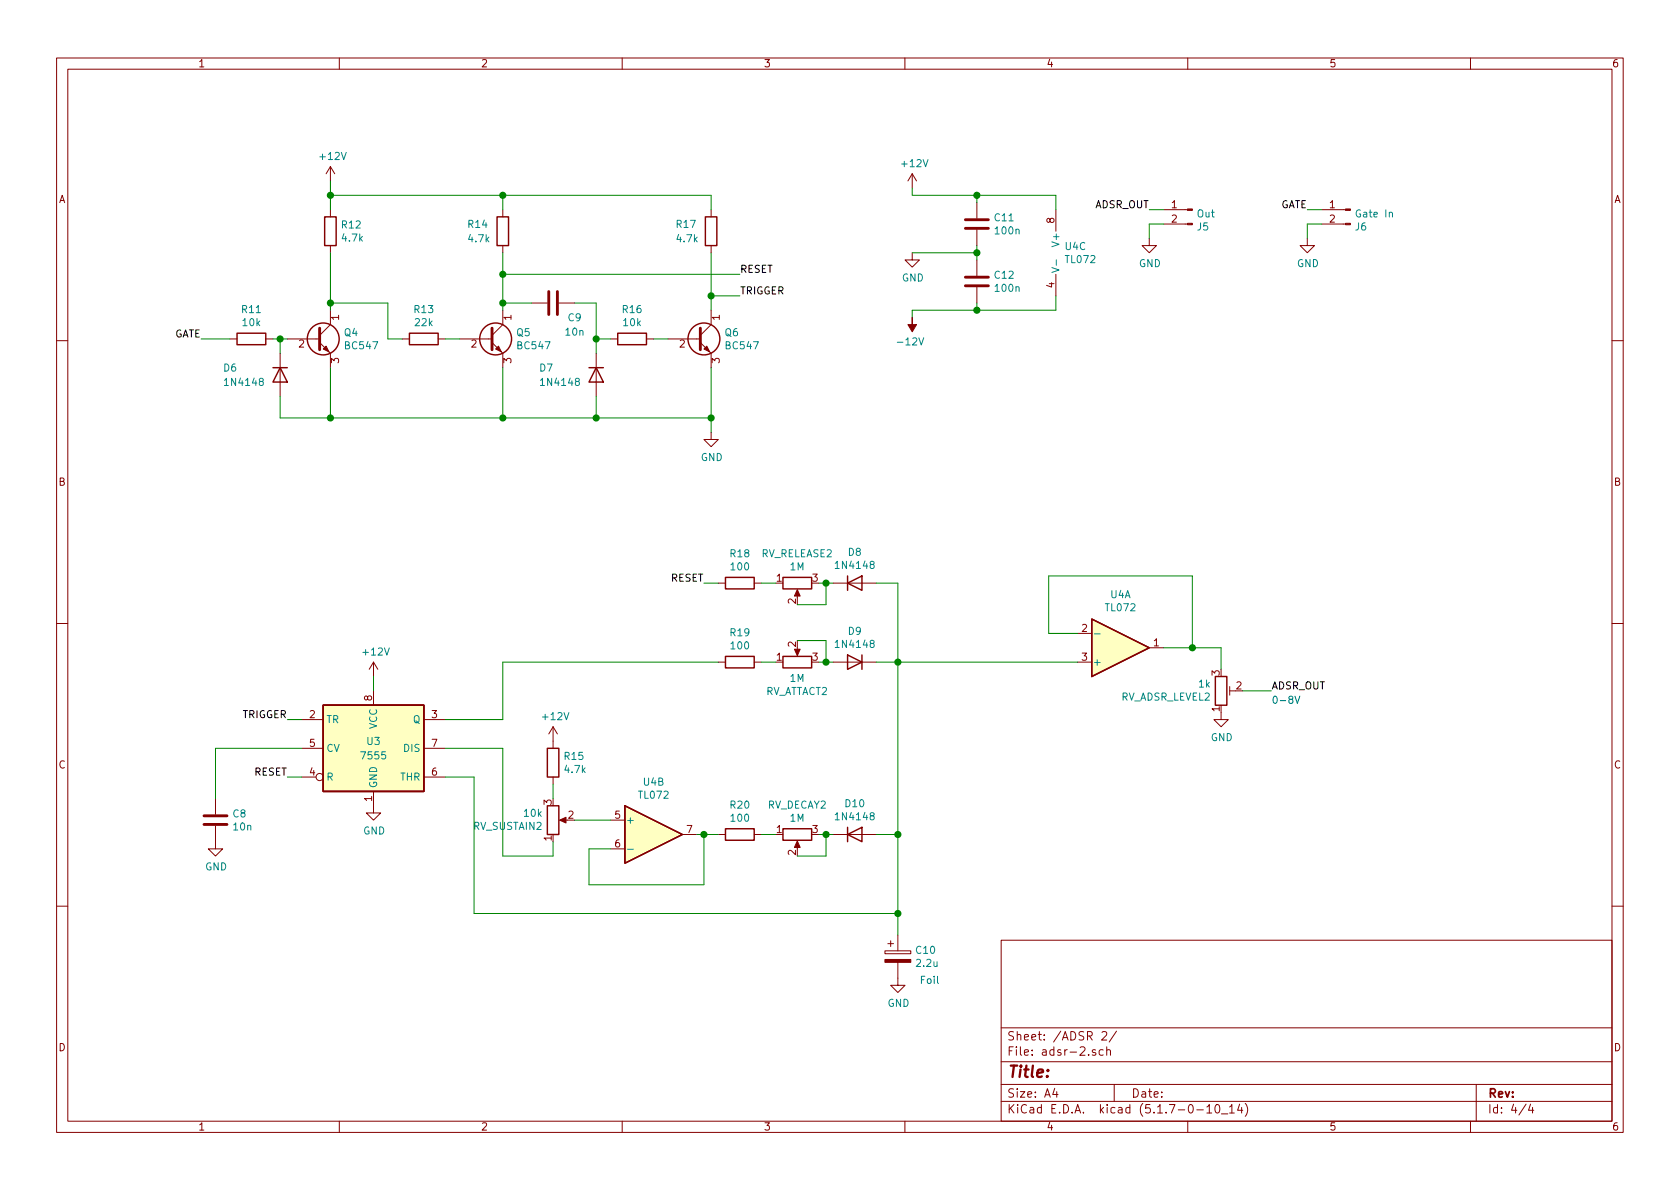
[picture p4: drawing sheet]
EESchema Schematic File Version 4
EELAYER 30 0
EELAYER END
$Descr A4 11693 8268
encoding utf-8
Sheet 4 4
Title ""
Date ""
Rev ""
Comp ""
Comment1 ""
Comment2 ""
Comment3 ""
Comment4 ""
$EndDescr
$Comp
L Transistor_BJT:BC547 Q?
U 1 1
P 2200 2350
AR Path="/619EC50E/61A88B8F" Ref="Q?"  Part="1" 
AR Path="/61A4DD40/61A88B8F" Ref="Q?"  Part="1" 
AR Path="/619897D7/61A88B8F" Ref="Q?"  Part="1" 
AR Path="/61A62B74/61A88B8F" Ref="Q4"  Part="1" 
F 0 "Q4" H 2391 2396 50  0000 L CNN
F 1 "BC547" H 2391 2305 50  0000 L CNN
F 2 "Zimo_Manual_PCB:TO-92_Inline" H 2400 2275 50  0001 L CIN
F 3 "https://www.onsemi.com/pub/Collateral/BC550-D.pdf" H 2200 2350 50  0001 L CNN
	1    2200 2350
	1    0    0    -1  
$EndComp
$Comp
L Transistor_BJT:BC547 Q?
U 1 1
P 3400 2350
AR Path="/619EC50E/61A88B95" Ref="Q?"  Part="1" 
AR Path="/61A4DD40/61A88B95" Ref="Q?"  Part="1" 
AR Path="/619897D7/61A88B95" Ref="Q?"  Part="1" 
AR Path="/61A62B74/61A88B95" Ref="Q5"  Part="1" 
F 0 "Q5" H 3591 2396 50  0000 L CNN
F 1 "BC547" H 3591 2305 50  0000 L CNN
F 2 "Zimo_Manual_PCB:TO-92_Inline" H 3600 2275 50  0001 L CIN
F 3 "https://www.onsemi.com/pub/Collateral/BC550-D.pdf" H 3400 2350 50  0001 L CNN
	1    3400 2350
	1    0    0    -1  
$EndComp
$Comp
L Transistor_BJT:BC547 Q?
U 1 1
P 4850 2350
AR Path="/619EC50E/61A88B9B" Ref="Q?"  Part="1" 
AR Path="/61A4DD40/61A88B9B" Ref="Q?"  Part="1" 
AR Path="/619897D7/61A88B9B" Ref="Q?"  Part="1" 
AR Path="/61A62B74/61A88B9B" Ref="Q6"  Part="1" 
F 0 "Q6" H 5041 2396 50  0000 L CNN
F 1 "BC547" H 5041 2305 50  0000 L CNN
F 2 "Zimo_Manual_PCB:TO-92_Inline" H 5050 2275 50  0001 L CIN
F 3 "https://www.onsemi.com/pub/Collateral/BC550-D.pdf" H 4850 2350 50  0001 L CNN
	1    4850 2350
	1    0    0    -1  
$EndComp
$Comp
L Timer:NE555P U?
U 1 1
P 2600 5200
AR Path="/619EC50E/61A88BA1" Ref="U?"  Part="1" 
AR Path="/61A4DD40/61A88BA1" Ref="U?"  Part="1" 
AR Path="/619897D7/61A88BA1" Ref="U?"  Part="1" 
AR Path="/61A62B74/61A88BA1" Ref="U3"  Part="1" 
F 0 "U3" H 2600 5250 50  0000 C CNN
F 1 "7555" H 2600 5150 50  0000 C CNN
F 2 "Zimo_Manual_PCB:DIP-8_W7.62mm" H 3250 4800 50  0001 C CNN
F 3 "http://www.ti.com/lit/ds/symlink/ne555.pdf" H 3450 4800 50  0001 C CNN
	1    2600 5200
	1    0    0    -1  
$EndComp
$Comp
L Amplifier_Operational:TL072 U?
U 1 1
P 7800 4500
AR Path="/619EC50E/61A88BA7" Ref="U?"  Part="1" 
AR Path="/61A4DD40/61A88BA7" Ref="U?"  Part="1" 
AR Path="/619897D7/61A88BA7" Ref="U?"  Part="1" 
AR Path="/61A62B74/61A88BA7" Ref="U4"  Part="1" 
F 0 "U4" H 7800 4133 50  0000 C CNN
F 1 "TL072" H 7800 4224 50  0000 C CNN
F 2 "Zimo_Manual_PCB:DIP-8_W7.62mm" H 7800 4500 50  0001 C CNN
F 3 "http://www.ti.com/lit/ds/symlink/tl071.pdf" H 7800 4500 50  0001 C CNN
	1    7800 4500
	1    0    0    1   
$EndComp
$Comp
L Amplifier_Operational:TL072 U?
U 3 1
P 7450 1750
AR Path="/619EC50E/61A88BAD" Ref="U?"  Part="3" 
AR Path="/61A4DD40/61A88BAD" Ref="U?"  Part="3" 
AR Path="/619897D7/61A88BAD" Ref="U?"  Part="3" 
AR Path="/61A62B74/61A88BAD" Ref="U4"  Part="3" 
F 0 "U4" H 7408 1796 50  0000 L CNN
F 1 "TL072" H 7408 1705 50  0000 L CNN
F 2 "Zimo_Manual_PCB:DIP-8_W7.62mm" H 7450 1750 50  0001 C CNN
F 3 "http://www.ti.com/lit/ds/symlink/tl071.pdf" H 7450 1750 50  0001 C CNN
	3    7450 1750
	1    0    0    -1  
$EndComp
$Comp
L Device:R R?
U 1 1
P 1750 2350
AR Path="/619EC50E/61A88BB3" Ref="R?"  Part="1" 
AR Path="/61A4DD40/61A88BB3" Ref="R?"  Part="1" 
AR Path="/619897D7/61A88BB3" Ref="R?"  Part="1" 
AR Path="/61A62B74/61A88BB3" Ref="R11"  Part="1" 
F 0 "R11" V 1543 2350 50  0000 C CNN
F 1 "10k" V 1634 2350 50  0000 C CNN
F 2 "Zimo_Manual_PCB:R_Axial_Vertical" V 1680 2350 50  0001 C CNN
F 3 "~" H 1750 2350 50  0001 C CNN
	1    1750 2350
	0    1    1    0   
$EndComp
Wire Wire Line
	1900 2350 1950 2350
$Comp
L Device:D D?
U 1 1
P 1950 2600
AR Path="/619EC50E/61A88BBA" Ref="D?"  Part="1" 
AR Path="/61A4DD40/61A88BBA" Ref="D?"  Part="1" 
AR Path="/619897D7/61A88BBA" Ref="D?"  Part="1" 
AR Path="/61A62B74/61A88BBA" Ref="D6"  Part="1" 
F 0 "D6" V 1900 2200 50  0000 L CNN
F 1 "1N4148" V 2000 2200 50  0000 L CNN
F 2 "Zimo_Manual_PCB:D_Axial-Vertical" H 1950 2600 50  0001 C CNN
F 3 "~" H 1950 2600 50  0001 C CNN
	1    1950 2600
	0    1    1    0   
$EndComp
Wire Wire Line
	1950 2450 1950 2350
Connection ~ 1950 2350
Wire Wire Line
	1950 2350 2000 2350
$Comp
L Device:R R?
U 1 1
P 2950 2350
AR Path="/619EC50E/61A88BC3" Ref="R?"  Part="1" 
AR Path="/61A4DD40/61A88BC3" Ref="R?"  Part="1" 
AR Path="/619897D7/61A88BC3" Ref="R?"  Part="1" 
AR Path="/61A62B74/61A88BC3" Ref="R13"  Part="1" 
F 0 "R13" V 2743 2350 50  0000 C CNN
F 1 "22k" V 2834 2350 50  0000 C CNN
F 2 "Zimo_Manual_PCB:R_Axial_Vertical" V 2880 2350 50  0001 C CNN
F 3 "~" H 2950 2350 50  0001 C CNN
	1    2950 2350
	0    1    1    0   
$EndComp
$Comp
L power:+12V #PWR?
U 1 1
P 2300 1250
AR Path="/619EC50E/61A88BC9" Ref="#PWR?"  Part="1" 
AR Path="/61A4DD40/61A88BC9" Ref="#PWR?"  Part="1" 
AR Path="/619897D7/61A88BC9" Ref="#PWR?"  Part="1" 
AR Path="/61A62B74/61A88BC9" Ref="#PWR03"  Part="1" 
F 0 "#PWR03" H 2300 1100 50  0001 C CNN
F 1 "+12V" H 2315 1423 50  0000 C CNN
F 2 "" H 2300 1250 50  0001 C CNN
F 3 "" H 2300 1250 50  0001 C CNN
	1    2300 1250
	1    0    0    -1  
$EndComp
$Comp
L Device:R R?
U 1 1
P 2300 1600
AR Path="/619EC50E/61A88BCF" Ref="R?"  Part="1" 
AR Path="/61A4DD40/61A88BCF" Ref="R?"  Part="1" 
AR Path="/619897D7/61A88BCF" Ref="R?"  Part="1" 
AR Path="/61A62B74/61A88BCF" Ref="R12"  Part="1" 
F 0 "R12" H 2370 1646 50  0000 L CNN
F 1 "4.7k" H 2370 1555 50  0000 L CNN
F 2 "Zimo_Manual_PCB:R_Axial_Vertical" V 2230 1600 50  0001 C CNN
F 3 "~" H 2300 1600 50  0001 C CNN
	1    2300 1600
	1    0    0    -1  
$EndComp
Wire Wire Line
	2300 1450 2300 1350
Wire Wire Line
	2300 2150 2300 2100
Wire Wire Line
	2300 2100 2700 2100
Wire Wire Line
	2700 2100 2700 2350
Wire Wire Line
	2700 2350 2800 2350
Connection ~ 2300 2100
Wire Wire Line
	3100 2350 3200 2350
$Comp
L Device:D D?
U 1 1
P 4150 2600
AR Path="/619EC50E/61A88BDC" Ref="D?"  Part="1" 
AR Path="/61A4DD40/61A88BDC" Ref="D?"  Part="1" 
AR Path="/619897D7/61A88BDC" Ref="D?"  Part="1" 
AR Path="/61A62B74/61A88BDC" Ref="D7"  Part="1" 
F 0 "D7" V 4100 2200 50  0000 L CNN
F 1 "1N4148" V 4200 2200 50  0000 L CNN
F 2 "Zimo_Manual_PCB:D_Axial-Vertical" H 4150 2600 50  0001 C CNN
F 3 "~" H 4150 2600 50  0001 C CNN
	1    4150 2600
	0    1    1    0   
$EndComp
$Comp
L Device:R R?
U 1 1
P 3500 1600
AR Path="/619EC50E/61A88BE2" Ref="R?"  Part="1" 
AR Path="/61A4DD40/61A88BE2" Ref="R?"  Part="1" 
AR Path="/619897D7/61A88BE2" Ref="R?"  Part="1" 
AR Path="/61A62B74/61A88BE2" Ref="R14"  Part="1" 
F 0 "R14" H 3250 1650 50  0000 L CNN
F 1 "4.7k" H 3250 1550 50  0000 L CNN
F 2 "Zimo_Manual_PCB:R_Axial_Vertical" V 3430 1600 50  0001 C CNN
F 3 "~" H 3500 1600 50  0001 C CNN
	1    3500 1600
	1    0    0    -1  
$EndComp
Wire Wire Line
	3500 2150 3500 2100
$Comp
L Device:C C?
U 1 1
P 3850 2100
AR Path="/619EC50E/61A88BE9" Ref="C?"  Part="1" 
AR Path="/61A4DD40/61A88BE9" Ref="C?"  Part="1" 
AR Path="/619897D7/61A88BE9" Ref="C?"  Part="1" 
AR Path="/61A62B74/61A88BE9" Ref="C9"  Part="1" 
F 0 "C9" V 3950 2250 50  0000 C CNN
F 1 "10n" V 4050 2250 50  0000 C CNN
F 2 "Zimo_Manual_PCB:C_Disc_D5.0mm_W2.5mm_P2.50mm" H 3888 1950 50  0001 C CNN
F 3 "~" H 3850 2100 50  0001 C CNN
	1    3850 2100
	0    1    1    0   
$EndComp
Wire Wire Line
	3500 2100 3700 2100
Connection ~ 3500 2100
$Comp
L Device:R R?
U 1 1
P 4400 2350
AR Path="/619EC50E/61A88BF1" Ref="R?"  Part="1" 
AR Path="/61A4DD40/61A88BF1" Ref="R?"  Part="1" 
AR Path="/619897D7/61A88BF1" Ref="R?"  Part="1" 
AR Path="/61A62B74/61A88BF1" Ref="R16"  Part="1" 
F 0 "R16" V 4193 2350 50  0000 C CNN
F 1 "10k" V 4284 2350 50  0000 C CNN
F 2 "Zimo_Manual_PCB:R_Axial_Vertical" V 4330 2350 50  0001 C CNN
F 3 "~" H 4400 2350 50  0001 C CNN
	1    4400 2350
	0    1    1    0   
$EndComp
Wire Wire Line
	4250 2350 4150 2350
Wire Wire Line
	4150 2350 4150 2100
Wire Wire Line
	4150 2100 4000 2100
$Comp
L power:GND #PWR?
U 1 1
P 4950 3000
AR Path="/619EC50E/61A88BFA" Ref="#PWR?"  Part="1" 
AR Path="/61A4DD40/61A88BFA" Ref="#PWR?"  Part="1" 
AR Path="/619897D7/61A88BFA" Ref="#PWR?"  Part="1" 
AR Path="/61A62B74/61A88BFA" Ref="#PWR07"  Part="1" 
F 0 "#PWR07" H 4950 2750 50  0001 C CNN
F 1 "GND" H 4955 2827 50  0000 C CNN
F 2 "" H 4950 3000 50  0001 C CNN
F 3 "" H 4950 3000 50  0001 C CNN
	1    4950 3000
	1    0    0    -1  
$EndComp
Wire Wire Line
	4950 2550 4950 2900
Wire Wire Line
	1950 2750 1950 2900
Wire Wire Line
	1950 2900 2300 2900
Connection ~ 4950 2900
Wire Wire Line
	4950 2900 4950 3000
Wire Wire Line
	3500 2550 3500 2900
Connection ~ 3500 2900
Wire Wire Line
	3500 1450 3500 1350
Wire Wire Line
	3500 1350 2300 1350
Connection ~ 2300 1350
Wire Wire Line
	2300 1350 2300 1250
$Comp
L Device:R R?
U 1 1
P 4950 1600
AR Path="/619EC50E/61A88C0B" Ref="R?"  Part="1" 
AR Path="/61A4DD40/61A88C0B" Ref="R?"  Part="1" 
AR Path="/619897D7/61A88C0B" Ref="R?"  Part="1" 
AR Path="/61A62B74/61A88C0B" Ref="R17"  Part="1" 
F 0 "R17" H 4700 1650 50  0000 L CNN
F 1 "4.7k" H 4700 1550 50  0000 L CNN
F 2 "Zimo_Manual_PCB:R_Axial_Vertical" V 4880 1600 50  0001 C CNN
F 3 "~" H 4950 1600 50  0001 C CNN
	1    4950 1600
	1    0    0    -1  
$EndComp
Wire Wire Line
	4950 1450 4950 1350
Wire Wire Line
	4950 1350 3500 1350
Connection ~ 3500 1350
Wire Wire Line
	2300 1750 2300 2100
Wire Wire Line
	3500 1750 3500 1900
Wire Wire Line
	4950 1750 4950 2050
Wire Wire Line
	1400 2350 1600 2350
Wire Wire Line
	5150 1900 3500 1900
Connection ~ 3500 1900
Wire Wire Line
	3500 1900 3500 2100
$Comp
L power:GND #PWR?
U 1 1
P 2600 5600
AR Path="/619EC50E/61A88C1B" Ref="#PWR?"  Part="1" 
AR Path="/61A4DD40/61A88C1B" Ref="#PWR?"  Part="1" 
AR Path="/619897D7/61A88C1B" Ref="#PWR?"  Part="1" 
AR Path="/61A62B74/61A88C1B" Ref="#PWR05"  Part="1" 
F 0 "#PWR05" H 2600 5350 50  0001 C CNN
F 1 "GND" H 2605 5427 50  0000 C CNN
F 2 "" H 2600 5600 50  0001 C CNN
F 3 "" H 2600 5600 50  0001 C CNN
	1    2600 5600
	1    0    0    -1  
$EndComp
$Comp
L Device:C C?
U 1 1
P 1500 5700
AR Path="/619EC50E/61A88C21" Ref="C?"  Part="1" 
AR Path="/61A4DD40/61A88C21" Ref="C?"  Part="1" 
AR Path="/619897D7/61A88C21" Ref="C?"  Part="1" 
AR Path="/61A62B74/61A88C21" Ref="C8"  Part="1" 
F 0 "C8" H 1615 5746 50  0000 L CNN
F 1 "10n" H 1615 5655 50  0000 L CNN
F 2 "Zimo_Manual_PCB:C_Disc_D5.0mm_W2.5mm_P2.50mm" H 1538 5550 50  0001 C CNN
F 3 "~" H 1500 5700 50  0001 C CNN
	1    1500 5700
	1    0    0    -1  
$EndComp
$Comp
L power:GND #PWR?
U 1 1
P 1500 5850
AR Path="/619EC50E/61A88C27" Ref="#PWR?"  Part="1" 
AR Path="/61A4DD40/61A88C27" Ref="#PWR?"  Part="1" 
AR Path="/619897D7/61A88C27" Ref="#PWR?"  Part="1" 
AR Path="/61A62B74/61A88C27" Ref="#PWR02"  Part="1" 
F 0 "#PWR02" H 1500 5600 50  0001 C CNN
F 1 "GND" H 1505 5677 50  0000 C CNN
F 2 "" H 1500 5850 50  0001 C CNN
F 3 "" H 1500 5850 50  0001 C CNN
	1    1500 5850
	1    0    0    -1  
$EndComp
Wire Wire Line
	2100 5400 2000 5400
Wire Wire Line
	2100 5200 1500 5200
Wire Wire Line
	1500 5200 1500 5550
$Comp
L power:+12V #PWR?
U 1 1
P 2600 4700
AR Path="/619EC50E/61A88C30" Ref="#PWR?"  Part="1" 
AR Path="/61A4DD40/61A88C30" Ref="#PWR?"  Part="1" 
AR Path="/619897D7/61A88C30" Ref="#PWR?"  Part="1" 
AR Path="/61A62B74/61A88C30" Ref="#PWR04"  Part="1" 
F 0 "#PWR04" H 2600 4550 50  0001 C CNN
F 1 "+12V" H 2615 4873 50  0000 C CNN
F 2 "" H 2600 4700 50  0001 C CNN
F 3 "" H 2600 4700 50  0001 C CNN
	1    2600 4700
	1    0    0    -1  
$EndComp
Wire Wire Line
	2600 4700 2600 4800
Wire Wire Line
	5150 2050 4950 2050
Connection ~ 4950 2050
Wire Wire Line
	4950 2050 4950 2150
Wire Wire Line
	2000 5000 2100 5000
$Comp
L Device:R_POT RV_RELEASE?
U 1 1
P 5550 4050
AR Path="/619EC50E/61A88C3B" Ref="RV_RELEASE?"  Part="1" 
AR Path="/61A4DD40/61A88C3B" Ref="RV_RELEASE?"  Part="1" 
AR Path="/619897D7/61A88C3B" Ref="RV_RELEASE?"  Part="1" 
AR Path="/61A62B74/61A88C3B" Ref="RV_RELEASE2"  Part="1" 
F 0 "RV_RELEASE2" V 5343 4050 50  0000 C CNN
F 1 "1M" V 5434 4050 50  0000 C CNN
F 2 "Zimo_Manual_PCB:NSL25_01x03_Vertical" H 5550 4050 50  0001 C CNN
F 3 "~" H 5550 4050 50  0001 C CNN
	1    5550 4050
	0    -1   1    0   
$EndComp
$Comp
L Device:D D?
U 1 1
P 5950 4050
AR Path="/619EC50E/61A88C41" Ref="D?"  Part="1" 
AR Path="/61A4DD40/61A88C41" Ref="D?"  Part="1" 
AR Path="/619897D7/61A88C41" Ref="D?"  Part="1" 
AR Path="/61A62B74/61A88C41" Ref="D8"  Part="1" 
F 0 "D8" H 5950 4267 50  0000 C CNN
F 1 "1N4148" H 5950 4176 50  0000 C CNN
F 2 "Zimo_Manual_PCB:D_Axial-Vertical" H 5950 4050 50  0001 C CNN
F 3 "~" H 5950 4050 50  0001 C CNN
	1    5950 4050
	1    0    0    -1  
$EndComp
Wire Wire Line
	5800 4050 5750 4050
Wire Wire Line
	5750 4200 5750 4050
Wire Wire Line
	5550 4200 5750 4200
Connection ~ 5750 4050
Wire Wire Line
	5750 4050 5700 4050
$Comp
L Device:R R?
U 1 1
P 5150 4050
AR Path="/619EC50E/61A88C4C" Ref="R?"  Part="1" 
AR Path="/61A4DD40/61A88C4C" Ref="R?"  Part="1" 
AR Path="/619897D7/61A88C4C" Ref="R?"  Part="1" 
AR Path="/61A62B74/61A88C4C" Ref="R18"  Part="1" 
F 0 "R18" V 4943 4050 50  0000 C CNN
F 1 "100" V 5034 4050 50  0000 C CNN
F 2 "Zimo_Manual_PCB:R_Axial_Vertical" V 5080 4050 50  0001 C CNN
F 3 "~" H 5150 4050 50  0001 C CNN
	1    5150 4050
	0    1    1    0   
$EndComp
$Comp
L Device:CP C?
U 1 1
P 6250 6650
AR Path="/619EC50E/61A88C52" Ref="C?"  Part="1" 
AR Path="/61A4DD40/61A88C52" Ref="C?"  Part="1" 
AR Path="/619897D7/61A88C52" Ref="C?"  Part="1" 
AR Path="/61A62B74/61A88C52" Ref="C10"  Part="1" 
F 0 "C10" H 6368 6696 50  0000 L CNN
F 1 "2.2u" H 6368 6605 50  0000 L CNN
F 2 "Zimo_Manual_PCB:C_Foil_P5.48mm" H 6288 6500 50  0001 C CNN
F 3 "~" H 6250 6650 50  0001 C CNN
	1    6250 6650
	1    0    0    -1  
$EndComp
$Comp
L power:GND #PWR?
U 1 1
P 6250 6800
AR Path="/619EC50E/61A88C58" Ref="#PWR?"  Part="1" 
AR Path="/61A4DD40/61A88C58" Ref="#PWR?"  Part="1" 
AR Path="/619897D7/61A88C58" Ref="#PWR?"  Part="1" 
AR Path="/61A62B74/61A88C58" Ref="#PWR08"  Part="1" 
F 0 "#PWR08" H 6250 6550 50  0001 C CNN
F 1 "GND" H 6255 6627 50  0000 C CNN
F 2 "" H 6250 6800 50  0001 C CNN
F 3 "" H 6250 6800 50  0001 C CNN
	1    6250 6800
	1    0    0    -1  
$EndComp
$Comp
L Device:D D?
U 1 1
P 5950 4600
AR Path="/619EC50E/61A88C5E" Ref="D?"  Part="1" 
AR Path="/61A4DD40/61A88C5E" Ref="D?"  Part="1" 
AR Path="/619897D7/61A88C5E" Ref="D?"  Part="1" 
AR Path="/61A62B74/61A88C5E" Ref="D9"  Part="1" 
F 0 "D9" H 5950 4817 50  0000 C CNN
F 1 "1N4148" H 5950 4726 50  0000 C CNN
F 2 "Zimo_Manual_PCB:D_Axial-Vertical" H 5950 4600 50  0001 C CNN
F 3 "~" H 5950 4600 50  0001 C CNN
	1    5950 4600
	-1   0    0    -1  
$EndComp
$Comp
L Device:R R?
U 1 1
P 5150 4600
AR Path="/619EC50E/61A88C64" Ref="R?"  Part="1" 
AR Path="/61A4DD40/61A88C64" Ref="R?"  Part="1" 
AR Path="/619897D7/61A88C64" Ref="R?"  Part="1" 
AR Path="/61A62B74/61A88C64" Ref="R19"  Part="1" 
F 0 "R19" V 4943 4600 50  0000 C CNN
F 1 "100" V 5034 4600 50  0000 C CNN
F 2 "Zimo_Manual_PCB:R_Axial_Vertical" V 5080 4600 50  0001 C CNN
F 3 "~" H 5150 4600 50  0001 C CNN
	1    5150 4600
	0    1    1    0   
$EndComp
$Comp
L Device:D D?
U 1 1
P 5950 5800
AR Path="/619EC50E/61A88C6A" Ref="D?"  Part="1" 
AR Path="/61A4DD40/61A88C6A" Ref="D?"  Part="1" 
AR Path="/619897D7/61A88C6A" Ref="D?"  Part="1" 
AR Path="/61A62B74/61A88C6A" Ref="D10"  Part="1" 
F 0 "D10" H 5950 6017 50  0000 C CNN
F 1 "1N4148" H 5950 5926 50  0000 C CNN
F 2 "Zimo_Manual_PCB:D_Axial-Vertical" H 5950 5800 50  0001 C CNN
F 3 "~" H 5950 5800 50  0001 C CNN
	1    5950 5800
	1    0    0    -1  
$EndComp
$Comp
L Device:R R?
U 1 1
P 5150 5800
AR Path="/619EC50E/61A88C70" Ref="R?"  Part="1" 
AR Path="/61A4DD40/61A88C70" Ref="R?"  Part="1" 
AR Path="/619897D7/61A88C70" Ref="R?"  Part="1" 
AR Path="/61A62B74/61A88C70" Ref="R20"  Part="1" 
F 0 "R20" V 4943 5800 50  0000 C CNN
F 1 "100" V 5034 5800 50  0000 C CNN
F 2 "Zimo_Manual_PCB:R_Axial_Vertical" V 5080 5800 50  0001 C CNN
F 3 "~" H 5150 5800 50  0001 C CNN
	1    5150 5800
	0    1    1    0   
$EndComp
Wire Wire Line
	6100 4050 6250 4050
Wire Wire Line
	6100 4600 6250 4600
Wire Wire Line
	6250 4050 6250 4600
$Comp
L Device:R_POT RV_SUSTAIN?
U 1 1
P 3850 5700
AR Path="/619EC50E/61A88C79" Ref="RV_SUSTAIN?"  Part="1" 
AR Path="/61A4DD40/61A88C79" Ref="RV_SUSTAIN?"  Part="1" 
AR Path="/619897D7/61A88C79" Ref="RV_SUSTAIN?"  Part="1" 
AR Path="/61A62B74/61A88C79" Ref="RV_SUSTAIN2"  Part="1" 
F 0 "RV_SUSTAIN2" H 3780 5746 50  0000 R CNN
F 1 "10k" H 3780 5655 50  0000 R CNN
F 2 "Zimo_Manual_PCB:NSL25_01x03_Vertical" H 3850 5700 50  0001 C CNN
F 3 "~" H 3850 5700 50  0001 C CNN
	1    3850 5700
	1    0    0    1   
$EndComp
$Comp
L Device:R R?
U 1 1
P 3850 5300
AR Path="/619EC50E/61A88C7F" Ref="R?"  Part="1" 
AR Path="/61A4DD40/61A88C7F" Ref="R?"  Part="1" 
AR Path="/619897D7/61A88C7F" Ref="R?"  Part="1" 
AR Path="/61A62B74/61A88C7F" Ref="R15"  Part="1" 
F 0 "R15" H 3920 5346 50  0000 L CNN
F 1 "4.7k" H 3920 5255 50  0000 L CNN
F 2 "Zimo_Manual_PCB:R_Axial_Vertical" V 3780 5300 50  0001 C CNN
F 3 "~" H 3850 5300 50  0001 C CNN
	1    3850 5300
	1    0    0    -1  
$EndComp
$Comp
L power:+12V #PWR?
U 1 1
P 3850 5150
AR Path="/619EC50E/61A88C85" Ref="#PWR?"  Part="1" 
AR Path="/61A4DD40/61A88C85" Ref="#PWR?"  Part="1" 
AR Path="/619897D7/61A88C85" Ref="#PWR?"  Part="1" 
AR Path="/61A62B74/61A88C85" Ref="#PWR06"  Part="1" 
F 0 "#PWR06" H 3850 5000 50  0001 C CNN
F 1 "+12V" H 3865 5323 50  0000 C CNN
F 2 "" H 3850 5150 50  0001 C CNN
F 3 "" H 3850 5150 50  0001 C CNN
	1    3850 5150
	1    0    0    -1  
$EndComp
Connection ~ 6250 4600
Wire Wire Line
	6100 5800 6250 5800
Connection ~ 6250 5800
Wire Wire Line
	7500 4400 7300 4400
Wire Wire Line
	7300 4400 7300 4000
Wire Wire Line
	7300 4000 8300 4000
Wire Wire Line
	8300 4000 8300 4500
Wire Wire Line
	8300 4500 8100 4500
$Comp
L power:+12V #PWR?
U 1 1
P 6350 1300
AR Path="/619EC50E/61A88C94" Ref="#PWR?"  Part="1" 
AR Path="/61A4DD40/61A88C94" Ref="#PWR?"  Part="1" 
AR Path="/619897D7/61A88C94" Ref="#PWR?"  Part="1" 
AR Path="/61A62B74/61A88C94" Ref="#PWR09"  Part="1" 
F 0 "#PWR09" H 6350 1150 50  0001 C CNN
F 1 "+12V" H 6365 1473 50  0000 C CNN
F 2 "" H 6350 1300 50  0001 C CNN
F 3 "" H 6350 1300 50  0001 C CNN
	1    6350 1300
	1    0    0    -1  
$EndComp
$Comp
L power:-12V #PWR?
U 1 1
P 6350 2200
AR Path="/619EC50E/61A88C9A" Ref="#PWR?"  Part="1" 
AR Path="/61A4DD40/61A88C9A" Ref="#PWR?"  Part="1" 
AR Path="/619897D7/61A88C9A" Ref="#PWR?"  Part="1" 
AR Path="/61A62B74/61A88C9A" Ref="#PWR011"  Part="1" 
F 0 "#PWR011" H 6350 2300 50  0001 C CNN
F 1 "-12V" H 6365 2373 50  0000 C CNN
F 2 "" H 6350 2200 50  0001 C CNN
F 3 "" H 6350 2200 50  0001 C CNN
	1    6350 2200
	-1   0    0    1   
$EndComp
Wire Wire Line
	8850 4800 8650 4800
$Comp
L power:GND #PWR?
U 1 1
P 8000 1650
AR Path="/619EC50E/61A88CA2" Ref="#PWR?"  Part="1" 
AR Path="/61A4DD40/61A88CA2" Ref="#PWR?"  Part="1" 
AR Path="/619897D7/61A88CA2" Ref="#PWR?"  Part="1" 
AR Path="/61A62B74/61A88CA2" Ref="#PWR013"  Part="1" 
F 0 "#PWR013" H 8000 1400 50  0001 C CNN
F 1 "GND" H 8005 1477 50  0000 C CNN
F 2 "" H 8000 1650 50  0001 C CNN
F 3 "" H 8000 1650 50  0001 C CNN
	1    8000 1650
	1    0    0    -1  
$EndComp
Wire Wire Line
	2300 2550 2300 2900
Connection ~ 2300 2900
Wire Wire Line
	2300 2900 3500 2900
$Comp
L Device:C C?
U 1 1
P 6800 1550
AR Path="/619EC50E/61A88CAB" Ref="C?"  Part="1" 
AR Path="/61A4DD40/61A88CAB" Ref="C?"  Part="1" 
AR Path="/619897D7/61A88CAB" Ref="C?"  Part="1" 
AR Path="/61A62B74/61A88CAB" Ref="C11"  Part="1" 
F 0 "C11" H 6915 1596 50  0000 L CNN
F 1 "100n" H 6915 1505 50  0000 L CNN
F 2 "Zimo_Manual_PCB:C_Disc_D5.0mm_W2.5mm_P2.50mm" H 6838 1400 50  0001 C CNN
F 3 "~" H 6800 1550 50  0001 C CNN
	1    6800 1550
	1    0    0    -1  
$EndComp
$Comp
L Device:C C?
U 1 1
P 6800 1950
AR Path="/619EC50E/61A88CB1" Ref="C?"  Part="1" 
AR Path="/61A4DD40/61A88CB1" Ref="C?"  Part="1" 
AR Path="/619897D7/61A88CB1" Ref="C?"  Part="1" 
AR Path="/61A62B74/61A88CB1" Ref="C12"  Part="1" 
F 0 "C12" H 6915 1996 50  0000 L CNN
F 1 "100n" H 6915 1905 50  0000 L CNN
F 2 "Zimo_Manual_PCB:C_Disc_D5.0mm_W2.5mm_P2.50mm" H 6838 1800 50  0001 C CNN
F 3 "~" H 6800 1950 50  0001 C CNN
	1    6800 1950
	1    0    0    -1  
$EndComp
$Comp
L power:GND #PWR?
U 1 1
P 6350 1750
AR Path="/619EC50E/61A88CB7" Ref="#PWR?"  Part="1" 
AR Path="/61A4DD40/61A88CB7" Ref="#PWR?"  Part="1" 
AR Path="/619897D7/61A88CB7" Ref="#PWR?"  Part="1" 
AR Path="/61A62B74/61A88CB7" Ref="#PWR010"  Part="1" 
F 0 "#PWR010" H 6350 1500 50  0001 C CNN
F 1 "GND" H 6355 1577 50  0000 C CNN
F 2 "" H 6350 1750 50  0001 C CNN
F 3 "" H 6350 1750 50  0001 C CNN
	1    6350 1750
	1    0    0    -1  
$EndComp
Wire Wire Line
	6350 1300 6350 1350
Wire Wire Line
	6350 1350 6800 1350
Wire Wire Line
	7350 1350 7350 1450
Wire Wire Line
	6800 1400 6800 1350
Connection ~ 6800 1350
Wire Wire Line
	6800 1350 7350 1350
Wire Wire Line
	6800 2100 6800 2150
Wire Wire Line
	6800 2150 6350 2150
Wire Wire Line
	6350 2150 6350 2200
Wire Wire Line
	6800 2150 7350 2150
Wire Wire Line
	7350 2150 7350 2050
Connection ~ 6800 2150
$Comp
L Device:R_POT RV_ATTACT?
U 1 1
P 5550 4600
AR Path="/619EC50E/61A88CC9" Ref="RV_ATTACT?"  Part="1" 
AR Path="/61A4DD40/61A88CC9" Ref="RV_ATTACT?"  Part="1" 
AR Path="/619897D7/61A88CC9" Ref="RV_ATTACT?"  Part="1" 
AR Path="/61A62B74/61A88CC9" Ref="RV_ATTACT2"  Part="1" 
F 0 "RV_ATTACT2" V 5343 4600 50  0000 C CNN
F 1 "1M" V 5434 4600 50  0000 C CNN
F 2 "Zimo_Manual_PCB:NSL25_01x03_Vertical" H 5550 4600 50  0001 C CNN
F 3 "~" H 5550 4600 50  0001 C CNN
	1    5550 4600
	0    -1   -1   0   
$EndComp
$Comp
L Device:R_POT RV_DECAY?
U 1 1
P 5550 5800
AR Path="/619EC50E/61A88CCF" Ref="RV_DECAY?"  Part="1" 
AR Path="/61A4DD40/61A88CCF" Ref="RV_DECAY?"  Part="1" 
AR Path="/619897D7/61A88CCF" Ref="RV_DECAY?"  Part="1" 
AR Path="/61A62B74/61A88CCF" Ref="RV_DECAY2"  Part="1" 
F 0 "RV_DECAY2" V 5343 5800 50  0000 C CNN
F 1 "1M" V 5434 5800 50  0000 C CNN
F 2 "Zimo_Manual_PCB:NSL25_01x03_Vertical" H 5550 5800 50  0001 C CNN
F 3 "~" H 5550 5800 50  0001 C CNN
	1    5550 5800
	0    -1   1    0   
$EndComp
Wire Wire Line
	5700 4600 5750 4600
Wire Wire Line
	5550 4450 5750 4450
Wire Wire Line
	5750 4450 5750 4600
Connection ~ 5750 4600
Wire Wire Line
	5750 4600 5800 4600
Wire Wire Line
	5800 5800 5750 5800
Wire Wire Line
	5300 5800 5400 5800
$Comp
L Amplifier_Operational:TL072 U?
U 2 1
P 4550 5800
AR Path="/619EC50E/61A88CDC" Ref="U?"  Part="2" 
AR Path="/61A4DD40/61A88CDC" Ref="U?"  Part="2" 
AR Path="/619897D7/61A88CDC" Ref="U?"  Part="2" 
AR Path="/61A62B74/61A88CDC" Ref="U4"  Part="2" 
F 0 "U4" H 4550 6167 50  0000 C CNN
F 1 "TL072" H 4550 6076 50  0000 C CNN
F 2 "Zimo_Manual_PCB:DIP-8_W7.62mm" H 4550 5800 50  0001 C CNN
F 3 "http://www.ti.com/lit/ds/symlink/tl071.pdf" H 4550 5800 50  0001 C CNN
	2    4550 5800
	1    0    0    -1  
$EndComp
Wire Wire Line
	4250 5900 4100 5900
Wire Wire Line
	4100 5900 4100 6150
Wire Wire Line
	4100 6150 4900 6150
Wire Wire Line
	4900 6150 4900 5800
Wire Wire Line
	4900 5800 4850 5800
Wire Wire Line
	5000 5800 4900 5800
Connection ~ 4900 5800
Wire Wire Line
	4250 5700 4000 5700
Wire Wire Line
	3850 5450 3850 5550
Wire Wire Line
	3500 5200 3500 5950
Wire Wire Line
	3500 5950 3850 5950
Wire Wire Line
	3850 5950 3850 5850
Wire Wire Line
	3100 5200 3500 5200
Wire Wire Line
	3100 5400 3300 5400
Wire Wire Line
	3300 5400 3300 6350
Wire Wire Line
	3300 6350 6250 6350
Wire Wire Line
	6250 5800 6250 6350
Connection ~ 6250 6350
Wire Wire Line
	6250 6350 6250 6500
Wire Wire Line
	3100 5000 3500 5000
Wire Wire Line
	3500 5000 3500 4600
Wire Wire Line
	5400 4600 5300 4600
Wire Wire Line
	5000 4600 3500 4600
Wire Wire Line
	5300 4050 5400 4050
Wire Wire Line
	5000 4050 4900 4050
Wire Wire Line
	5550 5950 5750 5950
Wire Wire Line
	5750 5950 5750 5800
Connection ~ 5750 5800
Wire Wire Line
	5750 5800 5700 5800
Wire Wire Line
	8000 1450 8100 1450
Wire Wire Line
	8000 1650 8000 1550
Wire Wire Line
	8000 1550 8100 1550
$Comp
L Connector:Conn_01x02_Male J?
U 1 1
P 8300 1450
AR Path="/619EC50E/61A88D02" Ref="J?"  Part="1" 
AR Path="/61A4DD40/61A88D02" Ref="J?"  Part="1" 
AR Path="/619897D7/61A88D02" Ref="J?"  Part="1" 
AR Path="/61A62B74/61A88D02" Ref="J5"  Part="1" 
F 0 "J5" H 8272 1332 50  0000 R CNN
F 1 "Out" H 8272 1423 50  0000 R CNN
F 2 "Zimo_Manual_PCB:NSL25_01x02_Vertical" H 8300 1450 50  0001 C CNN
F 3 "~" H 8300 1450 50  0001 C CNN
	1    8300 1450
	-1   0    0    -1  
$EndComp
Wire Wire Line
	4550 2350 4650 2350
Wire Wire Line
	3500 2900 4150 2900
Wire Wire Line
	4150 2450 4150 2350
Connection ~ 4150 2350
Wire Wire Line
	4150 2750 4150 2900
Connection ~ 4150 2900
Wire Wire Line
	4150 2900 4950 2900
Wire Wire Line
	6800 1700 6800 1750
Wire Wire Line
	6350 1750 6800 1750
Connection ~ 6800 1750
Wire Wire Line
	6800 1750 6800 1800
Text Label 1400 2350 2    50   ~ 0
GATE
Text Label 9100 1450 2    50   ~ 0
GATE
$Comp
L power:GND #PWR?
U 1 1
P 8500 4950
AR Path="/619EC50E/61A88D1C" Ref="#PWR?"  Part="1" 
AR Path="/61A4DD40/61A88D1C" Ref="#PWR?"  Part="1" 
AR Path="/619897D7/61A88D1C" Ref="#PWR?"  Part="1" 
AR Path="/61A62B74/61A88D1C" Ref="#PWR012"  Part="1" 
F 0 "#PWR012" H 8500 4700 50  0001 C CNN
F 1 "GND" H 8505 4777 50  0000 C CNN
F 2 "" H 8500 4950 50  0001 C CNN
F 3 "" H 8500 4950 50  0001 C CNN
	1    8500 4950
	1    0    0    -1  
$EndComp
Wire Wire Line
	6250 4600 6250 5800
Text Label 5150 1900 0    50   ~ 0
RESET
Text Label 5150 2050 0    50   ~ 0
TRIGGER
Text Label 8000 1450 2    50   ~ 0
ADSR_OUT
Text Label 4900 4050 2    50   ~ 0
RESET
Text Label 2000 5000 2    50   ~ 0
TRIGGER
Text Label 2000 5400 2    50   ~ 0
RESET
Text Label 8850 4800 0    50   ~ 0
ADSR_OUT
Text Notes 8850 4900 0    50   ~ 0
0-8V
$Comp
L Connector:Conn_01x02_Male J?
U 1 1
P 9400 1450
AR Path="/619EC50E/61A88D2C" Ref="J?"  Part="1" 
AR Path="/61A4DD40/61A88D2C" Ref="J?"  Part="1" 
AR Path="/619897D7/61A88D2C" Ref="J?"  Part="1" 
AR Path="/61A62B74/61A88D2C" Ref="J6"  Part="1" 
F 0 "J6" H 9372 1332 50  0000 R CNN
F 1 "Gate In" H 9372 1423 50  0000 R CNN
F 2 "Zimo_Manual_PCB:NSL25_01x02_Vertical" H 9400 1450 50  0001 C CNN
F 3 "~" H 9400 1450 50  0001 C CNN
	1    9400 1450
	-1   0    0    -1  
$EndComp
Wire Wire Line
	9100 1450 9200 1450
$Comp
L power:GND #PWR?
U 1 1
P 9100 1650
AR Path="/619EC50E/61A88D33" Ref="#PWR?"  Part="1" 
AR Path="/61A4DD40/61A88D33" Ref="#PWR?"  Part="1" 
AR Path="/619897D7/61A88D33" Ref="#PWR?"  Part="1" 
AR Path="/61A62B74/61A88D33" Ref="#PWR014"  Part="1" 
F 0 "#PWR014" H 9100 1400 50  0001 C CNN
F 1 "GND" H 9105 1477 50  0000 C CNN
F 2 "" H 9100 1650 50  0001 C CNN
F 3 "" H 9100 1650 50  0001 C CNN
	1    9100 1650
	1    0    0    -1  
$EndComp
Wire Wire Line
	9200 1550 9100 1550
Wire Wire Line
	9100 1550 9100 1650
Text Notes 6400 6850 0    50   ~ 0
Foil
$Comp
L Device:R_POT_TRIM RV_ADSR_LEVEL?
U 1 1
P 8500 4800
AR Path="/619EC50E/61A88D15" Ref="RV_ADSR_LEVEL?"  Part="1" 
AR Path="/61A4DD40/61A88D15" Ref="RV_ADSR_LEVEL?"  Part="1" 
AR Path="/619897D7/61A88D15" Ref="RV_ADSR_LEVEL?"  Part="1" 
AR Path="/61A62B74/61A88D15" Ref="RV_ADSR_LEVEL2"  Part="1" 
F 0 "RV_ADSR_LEVEL2" H 8431 4846 50  0000 R CNN
F 1 "1k" H 8431 4755 50  0000 R CNN
F 2 "Zimo_Manual_PCB:TrimPot_Vertical" H 8500 4800 50  0001 C CNN
F 3 "~" H 8500 4800 50  0001 C CNN
	1    8500 4800
	1    0    0    1   
$EndComp
Wire Wire Line
	8500 4650 8500 4500
Wire Wire Line
	8500 4500 8300 4500
Connection ~ 8300 4500
Wire Wire Line
	6250 4600 7500 4600
$EndSCHEMATC
